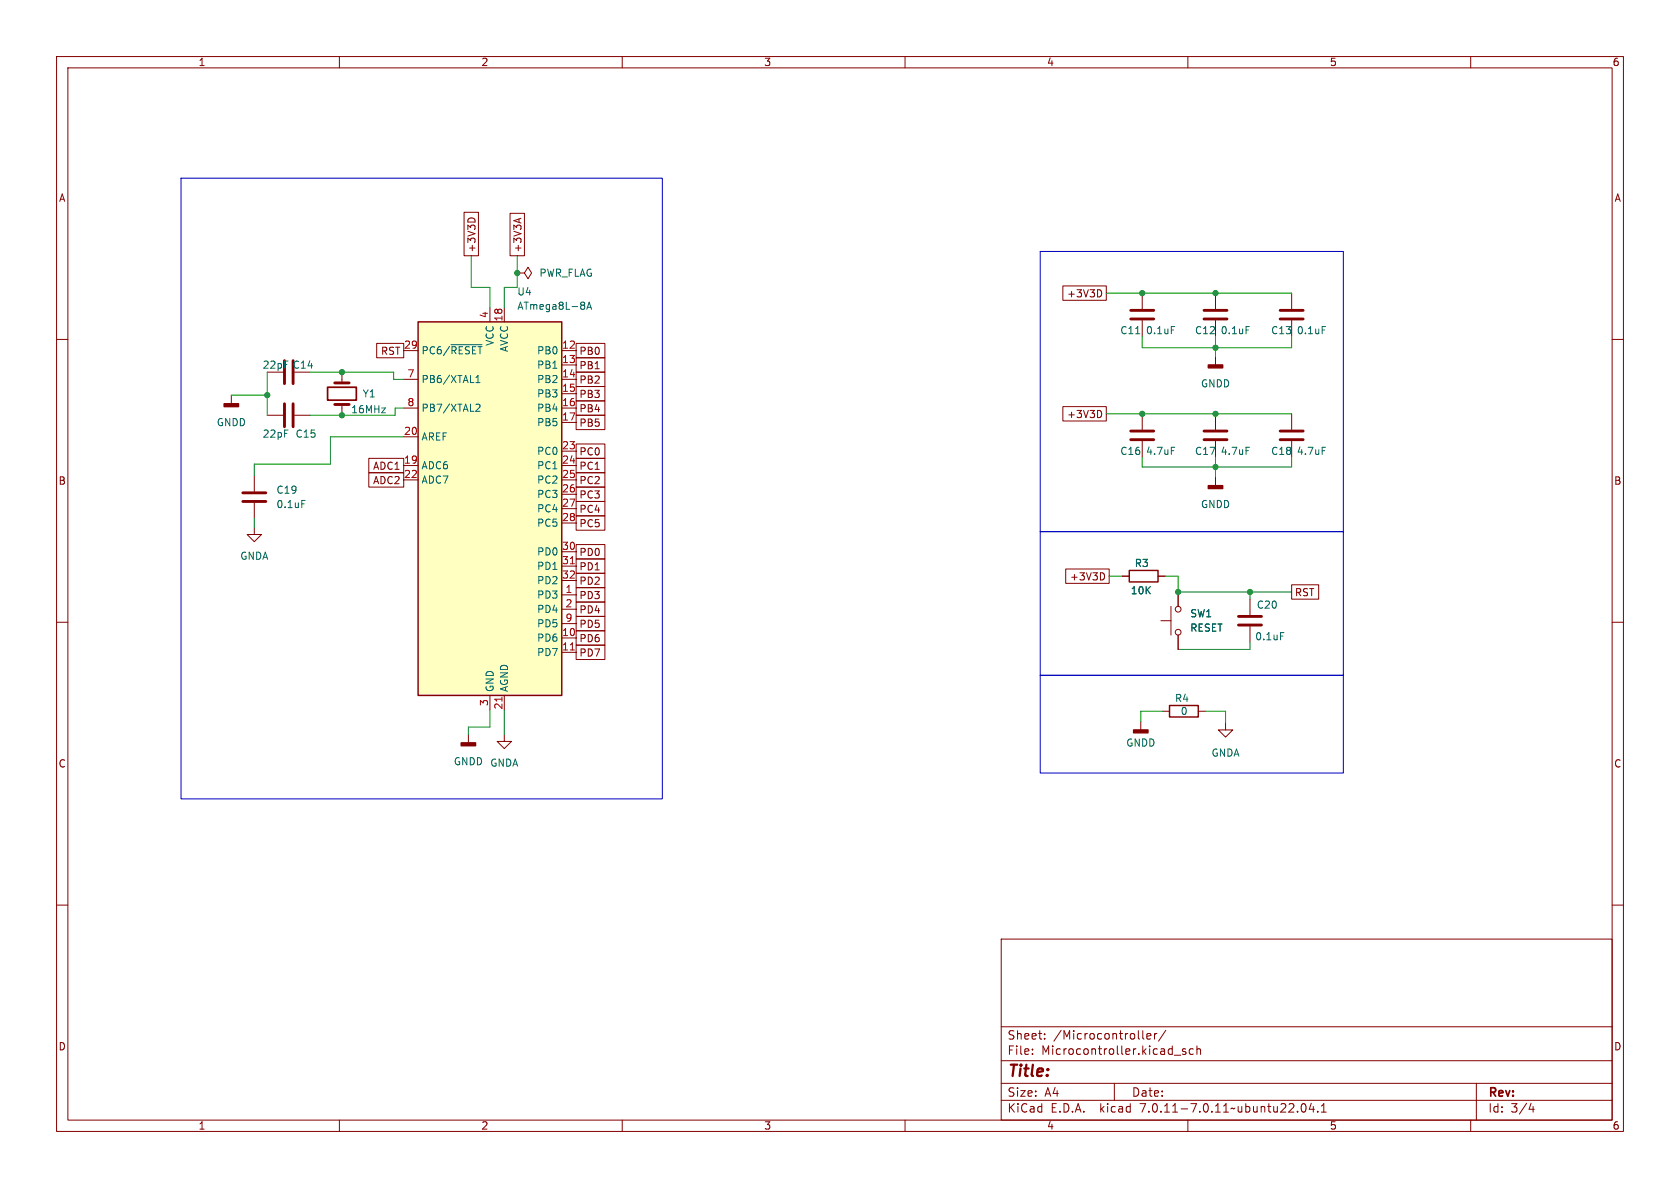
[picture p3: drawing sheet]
<svg xmlns="http://www.w3.org/2000/svg" width="297mm" height="210mm" viewBox="0 0 297 210" stroke-linecap="round" stroke-linejoin="round" font-family="sans-serif">
<g fill="none" stroke="#840000" stroke-width=".18">
<path d="M10 10h277v190h-277zM12 12h273v186h-273zM60 10v2M110 10v2M160 10v2M210 10v2M260 10v2M82 37.5h2.6v7.7h-2.6zM82.8 38.8l.5-.3 .6 .3M90.2 37.7h2.5v7.5h-2.5zM91.7 38.7v.6M92.1 38.6l-1.3 .4"/>
<path d="M10 60h2M86.6 54.4v2.5M89.2 54.4v2.5M91.4 48.3h1.3l.6-1.1 .7 1.1-.7 1-.6-1M91.4 48.3h.1M187.9 50.5h7.7v2.6h-7.7zM194.5 51.3l.3 .5-.3 .6M201.9 51.8v2.8M201.9 56.6v2.8M214.9 51.8v2.8M214.9 56.6v2.8M228.3 51.8v2.8"/>
<path d="M228.3 56.6v2.8M285 60h2M40.9 69.9v1.5M47.2 73.4h2.8M52.1 73.4h2.8M60.5 65.8v1.9M60.5 71.5v1.9M66.6 60.7h4.8v2.5h-4.8zM71.4 62h2.5M71.4 67.1h2.5M71.4 72.1h2.5M71.4 77.2h2.5"/>
<path d="M99.3 62h2.6M99.3 64.5h2.6M99.3 67.1h2.6M99.3 69.6h2.6M99.3 72.1h2.6M99.3 74.7h2.6M99.3 79.8h2.6M101.9 78.5h5v2.5h-5zM101.9 63.2h5v2.6h-5zM101.9 73.4h5v2.5h-5zM101.9 70.9h5v2.5h-5zM101.9 60.7h5v2.5h-5z"/>
<path d="M101.9 65.8h5v2.5h-5zM101.9 68.3h5v2.6h-5zM187.9 71.9h7.7v2.5h-7.7zM194.5 72.6l.3 .5-.3 .7M201.9 73.2v2.7M201.9 78v2.8M214.9 63v1.5M214.9 73.2v2.7M214.9 78v2.8M228.3 73.2v2.7M228.3 78v2.8M45 93.2v1.3h1.2l-1.2 1.3-1.3-1.3h1.3"/>
<path d="M45 84.1v2.8M45 88.9v2.8M65.2 83.6h6.2v2.5h-6.2zM65.2 81h6.2v2.6h-6.2zM71.4 82.3h2.5M71.4 84.8h2.5M99.3 82.3h2.6M99.3 84.8h2.6M99.3 87.4h2.6M99.3 89.9h2.6M99.3 92.5h2.6M99.3 97.5h2.6"/>
<path d="M101.9 88.6h5v2.6h-5zM101.9 96.3h5v2.5h-5zM101.9 91.2h5v2.5h-5zM101.9 98.8h5v2.5h-5zM101.9 83.6h5v2.5h-5zM101.9 81h5v2.6h-5zM101.9 86.1h5v2.5h-5zM214.9 84.3v1.6M10 110h2M99.3 105.2h2.6M99.3 112.8h2.6M99.3 115.3h2.6"/>
<path d="M99.3 107.7h2.6M99.3 100.1h2.6M99.3 102.6h2.6M99.3 110.2h2.6M101.9 101.3h5v2.6h-5zM101.9 106.4h5v2.6h-5zM101.9 109h5v2.5h-5zM101.9 114h5v2.6h-5zM101.9 103.9h5v2.5h-5zM101.9 111.5h5v2.5h-5zM188.4 100.6h7.7v2.5h-7.7zM195 101.3l.3 .5-.3 .7"/>
<path d="M198.4 101.9h1.2M204.7 101.9h1.3M205.2 109.7h1.8M207 107.2v5.1M208.3 104.6v2.6M208.3 112.3v2.5M221 105.9v2.8M221 110.7v2.8M228.3 103.4h4.8v2.5h-4.8zM285 110h2M82.8 129.8v1.5M86.6 122.9v2.6"/>
<path d="M89.2 129.8v1.3h1.2l-1.2 1.2-1.3-1.2h1.3M89.2 122.9v2.6M201.7 127.5v1.5M205.5 125.7h1.3M211.8 125.7h1.3M216.7 127.8v1.2h1.2l-1.2 1.3-1.3-1.3h1.3M10 160h2M285 160h2M177 166h108v32h-108zM60 198v2M110 198v2M160 198v2"/>
<path d="M177 194.5h108M177 191.5h108M177 187.5h108M177 181.5h108M182.5 186.3v.1M182.5 185.5v.1M184.7 183.6v.1M184.7 182.8v.1M197 191.5v3M202 182.2v1.3l.2 .2M202.7 183.2l.8-.1-.1-.3-.4-.1-.3 .2 .1 .7h.6M204.1 182.7v1"/>
<path d="M204.5 182.7l-.3 .1-.1 .2M206.1 182.1l-1.3 2M207.6 186.5h1.1M209.6 185.5l-.4-.1-.2 .2 .1 .2 .5 .2v.3h-.6M210 198v2M211 185.5l-.5-.1-.3 .3v.4l.2 .2h.6M211.6 185.5l.2-.1 .4 .1v.9M211.6 184.9v1.5M229.4 196.5v.1M230.2 195.2l.2-.1a.81 .81 0 0 1 .6 .6 .81 .81 0 0 1-.3 .8l-.2 .1a.81 .81 0 0 1-.3-1.4zM231.8 195l-.3 1.1h.9M232.2 195.6v1"/>
<path d="M233 196.5v.1M233.6 196.6h.9M233.6 195.5l.4-.4v1.5M260 198v2M261 191.5v6.5M270.7 195l-.4 1.1h.9M271 195.6v1"/>
<circle cx="208.3" cy="111.8" r=".51"/>
<circle cx="208.3" cy="107.7" r=".51"/>
</g>
<path d="M57.9 68.5h5.1v2.2h-5.1z" fill="none" stroke="#840000" stroke-width=".3"/>
<g fill="none" stroke="#840000" stroke-width=".51">
<path d="M199.9 56.4h4.1M199.9 54.9h4.1M212.9 56.4h4M212.9 54.9h4M226.3 56.4h4.1M226.3 54.9h4.1M50.3 63.8v4M50.3 71.4v4M51.8 63.8v4M51.8 71.4v4M59.2 67.7h2.5M59.2 71.5h2.5"/>
<path d="M199.9 77.7h4.1M199.9 76.2h4.1M212.9 77.7h4M212.9 76.2h4M226.3 77.7h4.1M226.3 76.2h4.1M42.9 87.1h4.1M42.9 88.6h4.1M218.9 110.5h4.1M218.9 109h4.1"/>
</g>
<g fill="none" stroke="#006464" stroke-width=".18">
<path d="M103.3 53.5v.3M103.3 54.1v.5M103.7 54.7l.5-1.3 .4 1.3M103.9 54.3h.6M200.8 59h.7M207.1 57.7h.6M220.3 57.7h.6M233.7 57.7h.7M79.7 60.9h5.5M84.1 67.6h.8M84.1 66.7l.4-.3v1.2M84.1 71.6l.5-.2 .3 .4-.8 .9h.8"/>
<path d="M207.1 79.1h.6M220.3 79.1h.6M233.7 79.1h.7M53.4 88.5h.6M226.4 111.8h.6"/>
</g>
<g fill="#840000" stroke="#840000" stroke-width=".25">
<path d="M213.6 64.5h2.6v.5h-2.6z"/>
<path d="M81.5 131.3h2.6v.5h-2.6z"/>
<path d="M213.6 85.9h2.6v.5h-2.6z"/>
<path d="M200.4 129h2.5v.5h-2.5z"/>
<path d="M39.6 71.4h2.6v.5h-2.6z"/>
</g>
<path d="M73.9 56.9h25.4v66h-25.4z" fill="#ffffc2" stroke="#ffffc2" stroke-width=".18"/>
<path d="M73.9 56.9h25.4v66h-25.4zM199.6 100.8h5.1v2.1h-5.1zM206.8 124.7h5v2h-5z" fill="none" stroke="#840000" stroke-width=".25"/>
<path d="M100.8 99.7h.8M100.8 114.9h.8M88.7 123.2v.8" fill="none" stroke="#a90000" stroke-width=".18"/>
<path d="M32 31.5h85.1v109.7h-85.1zM183.9 44.5h53.6v49.5h-53.6zM183.9 94h53.6v25.4h-53.6zM183.9 119.4h53.6v17.3h-53.6z" fill="none" stroke="#0000c2" stroke-width=".18"/>
<g fill="none" stroke="#009600" stroke-width=".18">
<path d="M83.3 45.2v5.6h3.3v3.6M91.4 45.2v5.6h-2.2v3.6M195.6 51.8h32.7M201.9 59.4v2.1h26.4v-2.1M214.9 59.4v3.6M40.9 69.9h6.3M47.2 65.8v7.6M54.9 65.8h14.7v1.3h1.8M71.4 77.2h-13v4.8h-13.4v2.1M71.4 72.1h-1.6v1.3h-14.9M195.6 73.2h32.7M45 91.7v1.5"/>
<path d="M201.9 80.8v1.8h26.4v-1.8M214.9 80.8v3.5M196.1 101.9h2.3M206 101.9h2.3v2.7h20M221 113.5v1.3h-12.7M221 104.6v1.3M86.6 125.5v3h-3.8v1.3M89.2 125.5v4.3M205.5 125.7h-3.8v1.8M213.1 125.7h3.6v2.1"/>
</g>
<g fill="#009600" stroke="#009600" stroke-width=".18">
<circle cx="47.2" cy="69.9" r=".46"/>
<circle cx="91.4" cy="48.3" r=".46"/>
<circle cx="60.5" cy="65.8" r=".46"/>
<circle cx="201.9" cy="51.8" r=".46"/>
<circle cx="214.9" cy="82.6" r=".46"/>
<circle cx="214.9" cy="51.8" r=".46"/>
<circle cx="214.9" cy="61.5" r=".46"/>
<circle cx="201.9" cy="73.2" r=".46"/>
<circle cx="214.9" cy="73.2" r=".46"/>
<circle cx="60.5" cy="73.4" r=".46"/>
<circle cx="208.3" cy="104.6" r=".46"/>
<circle cx="221" cy="104.6" r=".46"/>
</g>
<text font-size="2.8" fill="#840000" x="178" y="190.9">Title:</text>
<g font-size="2.1" fill="#840000">
<text x="178" y="184">Sheet:</text>
<text x="186.2" y="184">/Microcontroller/</text>
<text x="178" y="186.7">File:</text>
<text x="184.1" y="186.7">Microcontroller.kicad_sch</text>
<text x="178" y="196.9">KiCad</text>
<text x="178" y="194.1">Size:</text>
<text x="184.7" y="194.1">A4</text>
<text x="185.7" y="196.9">E.D.A.</text>
<text x="194.6" y="196.9">kicad</text>
<text x="200" y="194.1">Date:</text>
<text x="201.8" y="196.9">7.0.11-7.0.11~ubuntu22.04.1</text>
<text x="263" y="194.3">Rev:</text>
<text x="263" y="196.9">Id:</text>
<text x="267.1" y="196.9">3/4</text>
</g>
<g font-size="1.8" fill="#840000">
<text x="35" y="11.9">1</text>
<text x="85" y="11.9">2</text>
<text x="135" y="11.9">3</text>
<text x="185" y="11.9">4</text>
<text x="235" y="11.9">5</text>
<text x="285" y="11.9">6</text>
<text x="10.3" y="35.9">A</text>
<text x="285.3" y="35.9">A</text>
<text x="84.3" y="44.7" transform="rotate(-90 84.3 44.7)">+3V3D</text>
<text x="92.4" y="44.7" transform="rotate(-90 92.4 44.7)">+3V3A</text>
<text x="188.6" y="52.8">+3V3D</text>
<text x="67.2" y="62.9">RST</text>
<text x="102.3" y="65.5">PB1</text>
<text x="102.3" y="62.9">PB0</text>
<text x="102.3" y="68">PB2</text>
<text x="102.3" y="70.6">PB3</text>
<text x="102.3" y="75.6">PB5</text>
<text x="102.3" y="73.1">PB4</text>
<text x="188.6" y="74.1">+3V3D</text>
<text x="65.9" y="83.3">ADC1</text>
<text x="102.3" y="80.7">PC0</text>
<text x="102.3" y="83.3">PC1</text>
<text x="10.3" y="85.9">B</text>
<text x="65.9" y="85.8">ADC2</text>
<text x="102.3" y="85.8">PC2</text>
<text x="102.3" y="88.3">PC3</text>
<text x="285.3" y="85.9">B</text>
<text x="102.3" y="90.9">PC4</text>
<text x="102.3" y="93.4">PC5</text>
<text x="102.3" y="98.5">PD0</text>
<text x="102.3" y="101">PD1</text>
<text x="102.3" y="103.6">PD2</text>
<text x="102.3" y="106.1">PD3</text>
<text x="189.1" y="102.8">+3V3D</text>
<text x="228.8" y="105.6">RST</text>
<text x="102.3" y="108.7">PD4</text>
<text x="102.3" y="111.2">PD5</text>
<text x="102.3" y="113.7">PD6</text>
<text x="102.3" y="116.3">PD7</text>
<text x="10.3" y="135.9">C</text>
<text x="285.3" y="135.9">C</text>
<text x="10.3" y="185.9">D</text>
<text x="285.3" y="185.9">D</text>
<text x="35" y="199.9">1</text>
<text x="85" y="199.9">2</text>
<text x="135" y="199.9">3</text>
<text x="185" y="199.9">4</text>
<text x="235" y="199.9">5</text>
<text x="285" y="199.9">6</text>
</g>
<g font-size="1.8" fill="#006464">
<text x="91.4" y="52.4">U4</text>
<text x="95.3" y="49.1">PWR_FLAG</text>
<text x="91.4" y="55">ATmega8L-8A</text>
<text x="198" y="59.3">C11</text>
<text x="202.5" y="59.3">0.1uF</text>
<text x="211.2" y="59.3">C12</text>
<text x="215.7" y="59.3">0.1uF</text>
<text x="224.6" y="59.3">C13</text>
<text x="229.2" y="59.3">0.1uF</text>
<text x="46.3" y="65.4">22pF</text>
<text x="51.6" y="65.4">C14</text>
<text x="74.4" y="62.8">PC6/~{RESET}</text>
<text x="87.5" y="61.2" transform="rotate(-90 87.5 61.2)">VCC</text>
<text x="90" y="62.3" transform="rotate(-90 90 62.3)">AVCC</text>
<text x="94.9" y="62.8">PB0</text>
<text x="94.9" y="65.4">PB1</text>
<text x="64" y="70.5">Y1</text>
<text x="74.4" y="67.9">PB6/XTAL1</text>
<text x="94.9" y="67.9">PB2</text>
<text x="94.9" y="70.5">PB3</text>
<text x="212.2" y="68.7">GNDD</text>
<text x="38.2" y="75.5">GNDD</text>
<text x="46.3" y="77.6">22pF</text>
<text x="52.2" y="77.6">C15</text>
<text x="62" y="73.3">16MHz</text>
<text x="74.4" y="73">PB7/XTAL2</text>
<text x="94.9" y="73">PB4</text>
<text x="94.9" y="75.5">PB5</text>
<text x="74.4" y="83.2">ADC6</text>
<text x="74.4" y="78.1">AREF</text>
<text x="94.9" y="80.6">PC0</text>
<text x="94.9" y="83.2">PC1</text>
<text x="198" y="80.6">C16</text>
<text x="202.5" y="80.6">4.7uF</text>
<text x="211.2" y="80.6">C17</text>
<text x="215.7" y="80.6">4.7uF</text>
<text x="224.6" y="80.6">C18</text>
<text x="229.2" y="80.6">4.7uF</text>
<text x="48.8" y="87.5">C19</text>
<text x="74.4" y="85.7">ADC7</text>
<text x="94.9" y="85.7">PC2</text>
<text x="94.9" y="88.2">PC3</text>
<text x="48.8" y="90">0.1uF</text>
<text x="94.9" y="90.8">PC4</text>
<text x="94.9" y="93.3">PC5</text>
<text x="212.2" y="90">GNDD</text>
<text x="42.4" y="99.2">GNDA</text>
<text x="94.9" y="98.4">PD0</text>
<text x="94.9" y="100.9">PD1</text>
<text x="200.5" y="100.4">R3</text>
<text x="94.9" y="106">PD3</text>
<text x="94.9" y="103.5">PD2</text>
<text x="199.8" y="105.3">10K</text>
<text x="222.1" y="107.8">C20</text>
<text x="94.9" y="113.6">PD6</text>
<text x="94.9" y="108.6">PD4</text>
<text x="94.9" y="111.1">PD5</text>
<text x="210.3" y="111.9">RESET</text>
<text x="210.3" y="109.3">SW1</text>
<text x="221.8" y="113.4">0.1uF</text>
<text x="94.9" y="116.2">PD7</text>
<text x="87.5" y="122.4" transform="rotate(-90 87.5 122.4)">GND</text>
<text x="90" y="122.4" transform="rotate(-90 90 122.4)">AGND</text>
<text x="207.6" y="124.3">R4</text>
<text x="208.6" y="126.6">0</text>
<text x="80.1" y="135.5">GNDD GNDA</text>
<text x="199" y="132.2">GNDD</text>
<text x="214.1" y="134">GNDA</text>
</g>
<g font-size="1.8" fill="#a90000">
<text x="86.4" y="56.3" transform="rotate(-90 86.4 56.3)">4</text>
<text x="88.9" y="56.9" transform="rotate(-90 88.9 56.9)">18</text>
<text x="71.3" y="61.7">29</text>
<text x="99.3" y="61.7">12</text>
<text x="99.3" y="64.3">13</text>
<text x="71.9" y="66.8">7</text>
<text x="71.9" y="71.9">8</text>
<text x="99.3" y="66.8">14</text>
<text x="99.3" y="69.3">15</text>
<text x="99.3" y="71.9">16</text>
<text x="71.3" y="77">20</text>
<text x="99.3" y="74.4">17</text>
<text x="71.3" y="82">19</text>
<text x="99.3" y="79.5">23</text>
<text x="99.3" y="82">24</text>
<text x="71.3" y="84.6">22</text>
<text x="99.3" y="84.6">25</text>
<text x="99.3" y="87.1">26</text>
<text x="99.3" y="89.7">27</text>
<text x="99.3" y="92.2">28</text>
<text x="99.3" y="97.3">30</text>
<text x="99.3" y="99.8">31</text>
<text x="99.3" y="102.4">32</text>
<text x="99.9" y="104.9">1</text>
<text x="99.9" y="107.4">2</text>
<text x="99.3" y="112.5">10</text>
<text x="99.9" y="110">9</text>
<text x="99.3" y="115.1">11</text>
<text x="86.4" y="124.9" transform="rotate(-90 86.4 124.9)">3</text>
<text x="88.9" y="125.5" transform="rotate(-90 88.9 125.5)">21</text>
</g>
</svg>
